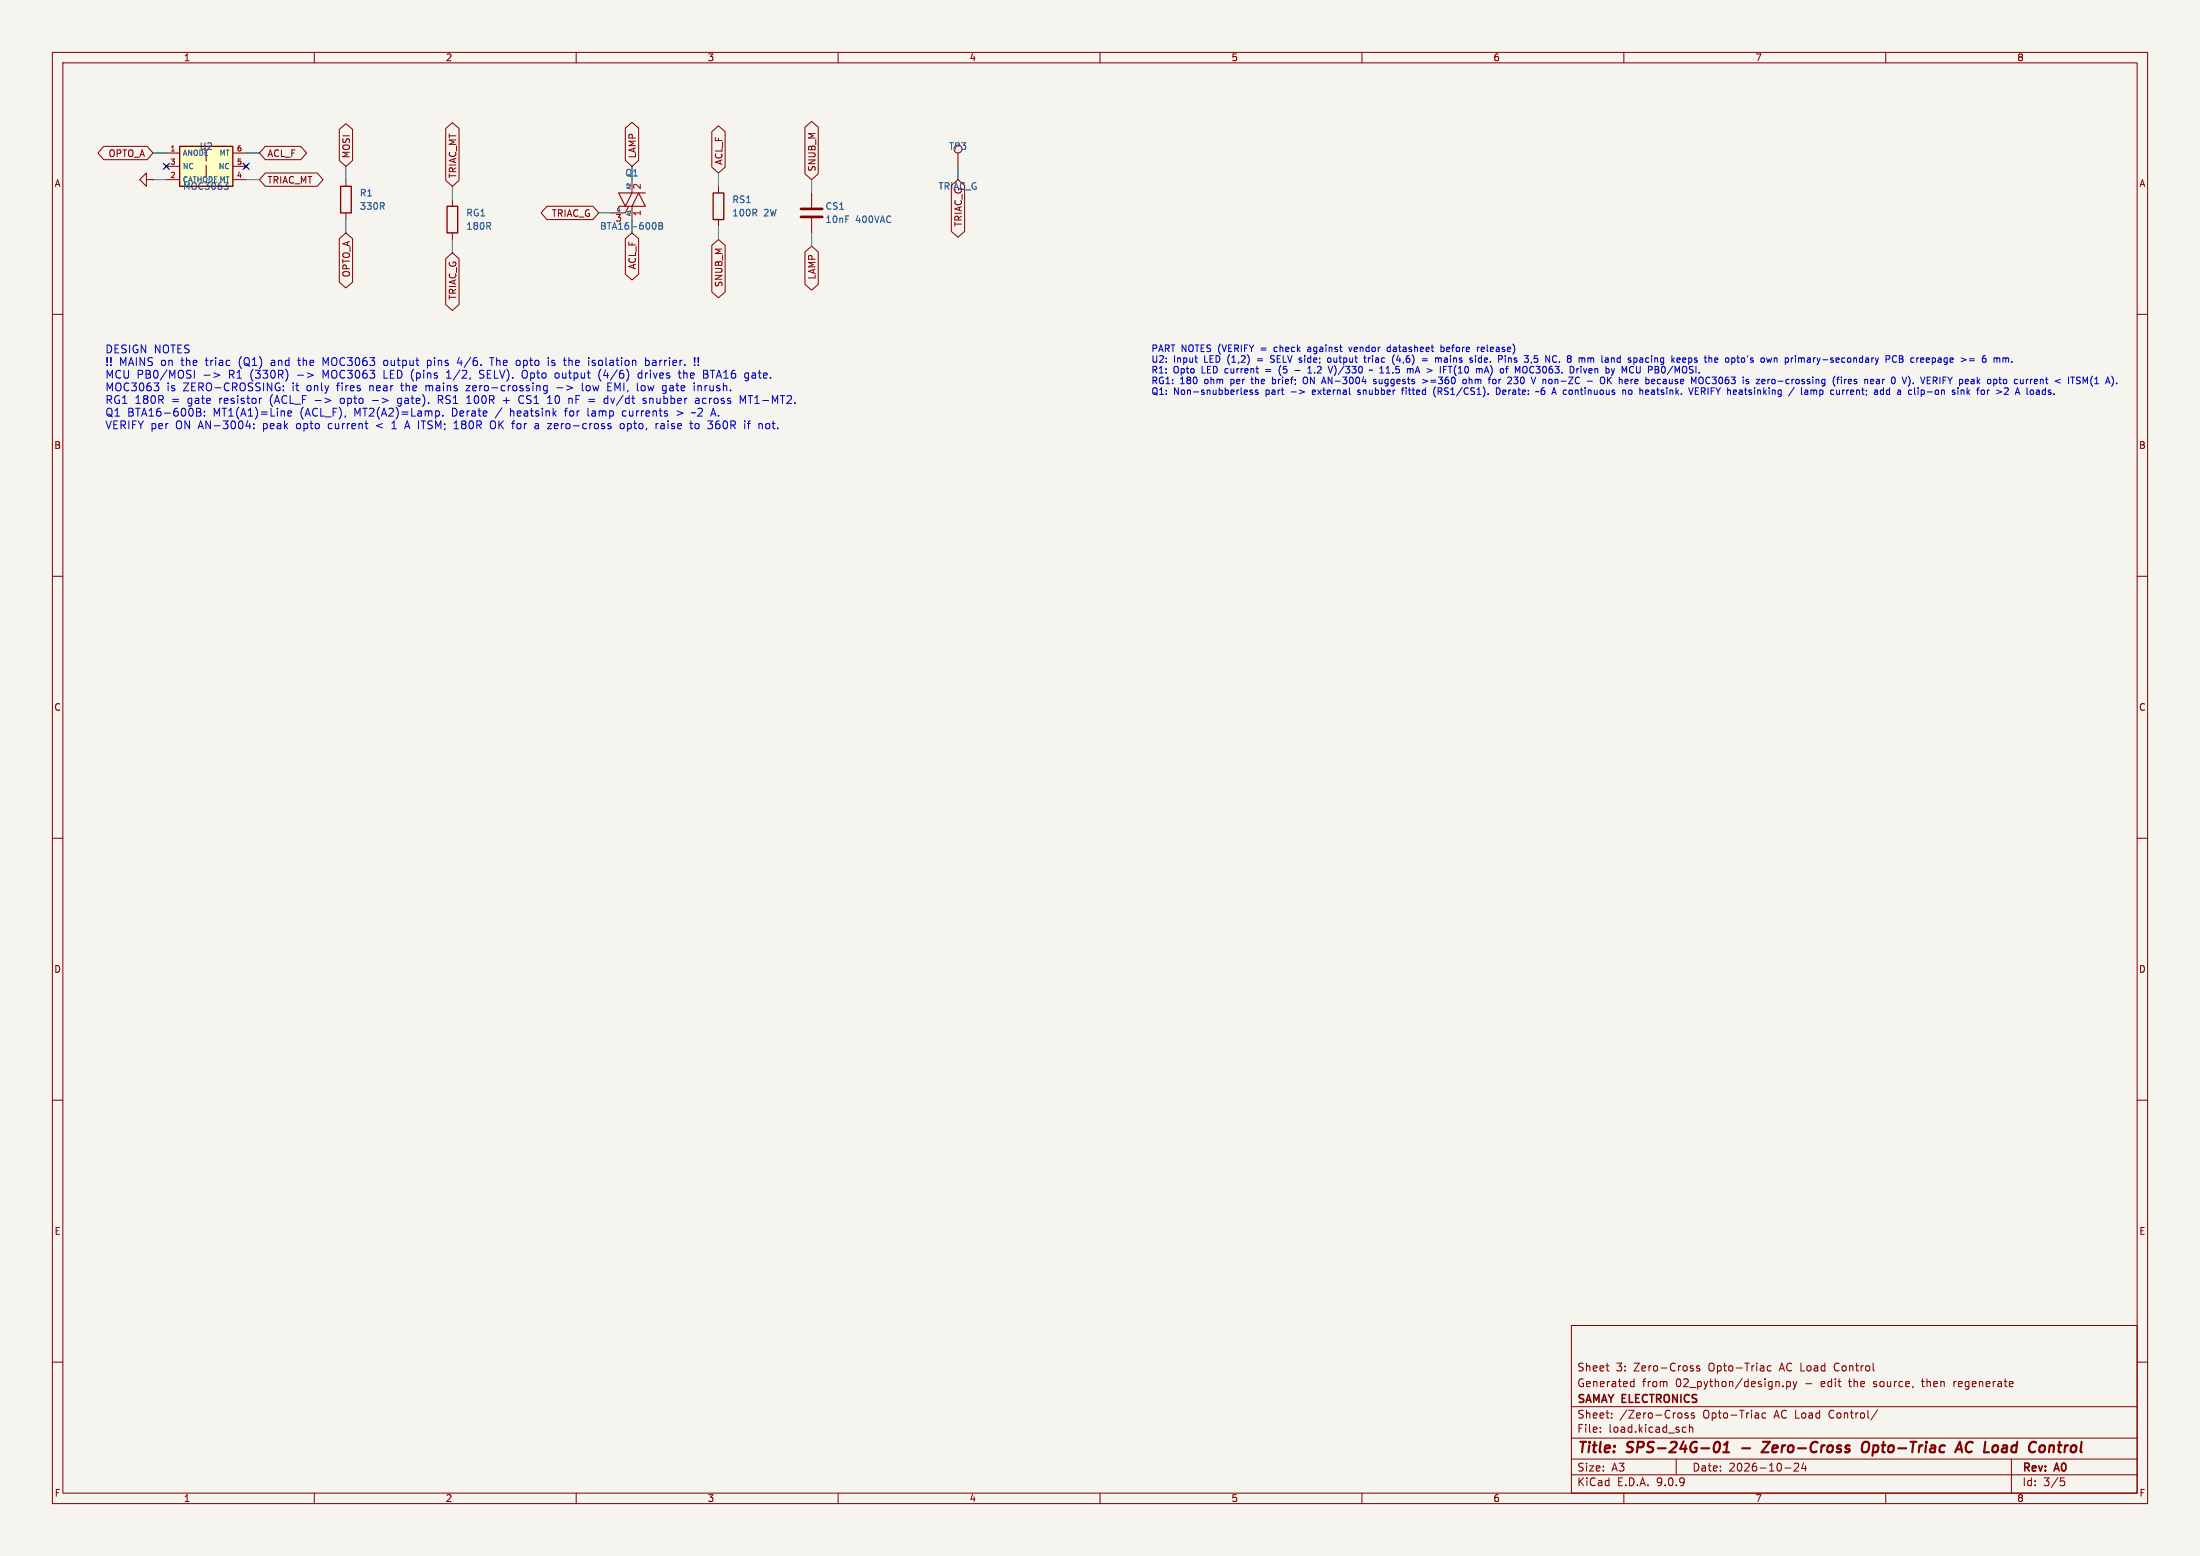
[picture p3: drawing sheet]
(kicad_sch
 (version 20250114)
 (generator "eeschema")
 (generator_version "9.0")
 (paper "A3")
 (title_block
  (title "SPS-24G-01 - Zero-Cross Opto-Triac AC Load Control")
  (date "2026-10-24")
  (rev "A0")
  (company "SAMAY ELECTRONICS")
  (comment 1 "Generated from 02_python/design.py - edit the source, then regenerate")
  (comment 2 "Sheet 3: Zero-Cross Opto-Triac AC Load Control"))
 (lib_symbols
  (symbol
   "bps:MOC3063" (exclude_from_sim no) (in_bom yes) (on_board yes)
   (property
    "Reference"
    "U" (at 0 5.08 0) (effects (font (size 1.27 1.27))))
   (property
    "Value"
    "MOC3063" (at 0 -5.08 0) (effects (font (size 1.27 1.27))))
   (property
    "Footprint"
    "Package_DIP:DIP-6_W7.62mm" (at 0 0 0) (effects (font (size 1.27 1.27)) (hide yes)))
   (property
    "Datasheet"
    "https://www.onsemi.com/pdf/datasheet/moc3061m-d.pdf" (at 0 0 0) (effects (font (size 1.27 1.27)) (hide yes)))
   (property
    "Description"
    "Zero-cross opto-triac driver, 600 V, 7.5 kVrms isolation, DIP-6" (at 0 0 0) (effects (font (size 1.27 1.27)) (hide yes)))
   (symbol
    "MOC3063_0_1"
    (rectangle (start -5.08 3.81) (end 5.08 -3.81) (stroke (width 0.254) (type default)) (fill (type background)))
    (polyline (pts (xy 0 3.21) (xy 0 -3.21)) (stroke (width 0.2) (type dash)) (fill (type none))))
   (symbol
    "MOC3063_1_1"
    (pin
    passive
    line (at -7.62 2.54 0) (length 2.54) (name
    "ANODE" (effects (font (size 1.016 1.016)))) (number
    "1" (effects (font (size 1.016 1.016)))))
    (pin
    passive
    line (at -7.62 -2.54 0) (length 2.54) (name
    "CATHODE" (effects (font (size 1.016 1.016)))) (number
    "2" (effects (font (size 1.016 1.016)))))
    (pin
    passive
    line (at 7.62 2.54 180) (length 2.54) (name
    "MT" (effects (font (size 1.016 1.016)))) (number
    "6" (effects (font (size 1.016 1.016)))))
    (pin
    passive
    line (at 7.62 -2.54 180) (length 2.54) (name
    "MT" (effects (font (size 1.016 1.016)))) (number
    "4" (effects (font (size 1.016 1.016)))))
    (pin
    no_connect
    line (at -7.62 0 0) (length 2.54) (name
    "NC" (effects (font (size 1.016 1.016)))) (number
    "3" (effects (font (size 1.016 1.016)))))
    (pin
    no_connect
    line (at 7.62 0 180) (length 2.54) (name
    "NC" (effects (font (size 1.016 1.016)))) (number
    "5" (effects (font (size 1.016 1.016)))))))
  (symbol
   "power:GND"
   (power)
   (pin_numbers (hide yes))
   (pin_names
    (offset 0) (hide yes)) (exclude_from_sim no) (in_bom yes) (on_board yes)
   (property
    "Reference"
    "#PWR" (at 0 -6.35 0) (effects (font (size 1.27 1.27)) (hide yes)))
   (property
    "Value"
    "GND" (at 0 -3.81 0) (effects (font (size 1.27 1.27))))
   (property
    "Footprint"
    "" (at 0 0 0) (effects (font (size 1.27 1.27)) (hide yes)))
   (property
    "Datasheet"
    "" (at 0 0 0) (effects (font (size 1.27 1.27)) (hide yes)))
   (property
    "Description"
    "Power symbol creates a global label with name \"GND\" , ground" (at 0 0 0) (effects (font (size 1.27 1.27)) (hide yes)))
   (property
    "ki_keywords"
    "global power" (at 0 0 0) (effects (font (size 1.27 1.27)) (hide yes)))
   (symbol
    "GND_0_1"
    (polyline (pts (xy 0 0) (xy 0 -1.27) (xy 1.27 -1.27) (xy 0 -2.54) (xy -1.27 -1.27) (xy 0 -1.27)) (stroke (width 0) (type default)) (fill (type none))))
   (symbol
    "GND_1_1"
    (pin
    power_in
    line (at 0 0 270) (length 0) (name
    "~" (effects (font (size 1.27 1.27)))) (number
    "1" (effects (font (size 1.27 1.27))))))
   (embedded_fonts no))
  (symbol
   "Device:R"
   (pin_numbers (hide yes))
   (pin_names
    (offset 0)) (exclude_from_sim no) (in_bom yes) (on_board yes)
   (property
    "Reference"
    "R" (at 2.032 0 90) (effects (font (size 1.27 1.27))))
   (property
    "Value"
    "R" (at 0 0 90) (effects (font (size 1.27 1.27))))
   (property
    "Footprint"
    "" (at -1.778 0 90) (effects (font (size 1.27 1.27)) (hide yes)))
   (property
    "Datasheet"
    "~" (at 0 0 0) (effects (font (size 1.27 1.27)) (hide yes)))
   (property
    "Description"
    "Resistor" (at 0 0 0) (effects (font (size 1.27 1.27)) (hide yes)))
   (property
    "ki_keywords"
    "R res resistor" (at 0 0 0) (effects (font (size 1.27 1.27)) (hide yes)))
   (property
    "ki_fp_filters"
    "R_*" (at 0 0 0) (effects (font (size 1.27 1.27)) (hide yes)))
   (symbol
    "R_0_1"
    (rectangle (start -1.016 -2.54) (end 1.016 2.54) (stroke (width 0.254) (type default)) (fill (type none))))
   (symbol
    "R_1_1"
    (pin
    passive
    line (at 0 3.81 270) (length 1.27) (name
    "~" (effects (font (size 1.27 1.27)))) (number
    "1" (effects (font (size 1.27 1.27)))))
    (pin
    passive
    line (at 0 -3.81 90) (length 1.27) (name
    "~" (effects (font (size 1.27 1.27)))) (number
    "2" (effects (font (size 1.27 1.27))))))
   (embedded_fonts no))
  (symbol
   "Triac_Thyristor:BTA16-600B"
   (pin_names
    (offset 0)) (exclude_from_sim no) (in_bom yes) (on_board yes)
   (property
    "Reference"
    "Q" (at 5.08 1.905 0) (effects (font (size 1.27 1.27)) (justify left)))
   (property
    "Value"
    "BTA16-600B" (at 5.08 0 0) (effects (font (size 1.27 1.27)) (justify left)))
   (property
    "Footprint"
    "Package_TO_SOT_THT:TO-220-3_Vertical" (at 5.08 -1.905 0) (effects (font (size 1.27 1.27)
    (italic yes)) (justify left) (hide yes)))
   (property
    "Datasheet"
    "https://www.st.com/resource/en/datasheet/bta16.pdf" (at 0 0 0) (effects (font (size 1.27 1.27)) (justify left) (hide yes)))
   (property
    "Description"
    "16A RMS, 600V Off-State Voltage, 50mA Sensitivity, Insulated, Triac, TO-220" (at 0 0 0) (effects (font (size 1.27 1.27)) (hide yes)))
   (property
    "ki_keywords"
    "Triac" (at 0 0 0) (effects (font (size 1.27 1.27)) (hide yes)))
   (property
    "ki_fp_filters"
    "TO?220*" (at 0 0 0) (effects (font (size 1.27 1.27)) (hide yes)))
   (symbol
    "BTA16-600B_0_1"
    (polyline (pts (xy -2.54 1.27) (xy 2.54 1.27)) (stroke (width 0.2032) (type default)) (fill (type none)))
    (polyline (pts (xy -2.54 1.27) (xy -1.27 -1.27) (xy 0 1.27)) (stroke (width 0.2032) (type default)) (fill (type none)))
    (polyline (pts (xy -2.54 -1.27) (xy 2.54 -1.27)) (stroke (width 0.2032) (type default)) (fill (type none)))
    (polyline (pts (xy -1.27 -2.54) (xy -0.635 -1.27)) (stroke (width 0) (type default)) (fill (type none)))
    (polyline (pts (xy 0 -1.27) (xy 1.27 1.27) (xy 2.54 -1.27)) (stroke (width 0.2032) (type default)) (fill (type none))))
   (symbol
    "BTA16-600B_1_1"
    (pin
    input
    line (at -3.81 -2.54 0) (length 2.54) (name
    "G" (effects (font (size 0.635 0.635)))) (number
    "3" (effects (font (size 1.27 1.27)))))
    (pin
    passive
    line (at 0 3.81 270) (length 2.54) (name
    "A2" (effects (font (size 0.635 0.635)))) (number
    "2" (effects (font (size 1.27 1.27)))))
    (pin
    passive
    line (at 0 -3.81 90) (length 2.54) (name
    "A1" (effects (font (size 0.635 0.635)))) (number
    "1" (effects (font (size 1.27 1.27))))))
   (embedded_fonts no))
  (symbol
   "Device:C"
   (pin_numbers (hide yes))
   (pin_names
    (offset 0.254)) (exclude_from_sim no) (in_bom yes) (on_board yes)
   (property
    "Reference"
    "C" (at 0.635 2.54 0) (effects (font (size 1.27 1.27)) (justify left)))
   (property
    "Value"
    "C" (at 0.635 -2.54 0) (effects (font (size 1.27 1.27)) (justify left)))
   (property
    "Footprint"
    "" (at 0.9652 -3.81 0) (effects (font (size 1.27 1.27)) (hide yes)))
   (property
    "Datasheet"
    "~" (at 0 0 0) (effects (font (size 1.27 1.27)) (hide yes)))
   (property
    "Description"
    "Unpolarized capacitor" (at 0 0 0) (effects (font (size 1.27 1.27)) (hide yes)))
   (property
    "ki_keywords"
    "cap capacitor" (at 0 0 0) (effects (font (size 1.27 1.27)) (hide yes)))
   (property
    "ki_fp_filters"
    "C_*" (at 0 0 0) (effects (font (size 1.27 1.27)) (hide yes)))
   (symbol
    "C_0_1"
    (polyline (pts (xy -2.032 0.762) (xy 2.032 0.762)) (stroke (width 0.508) (type default)) (fill (type none)))
    (polyline (pts (xy -2.032 -0.762) (xy 2.032 -0.762)) (stroke (width 0.508) (type default)) (fill (type none))))
   (symbol
    "C_1_1"
    (pin
    passive
    line (at 0 3.81 270) (length 2.794) (name
    "~" (effects (font (size 1.27 1.27)))) (number
    "1" (effects (font (size 1.27 1.27)))))
    (pin
    passive
    line (at 0 -3.81 90) (length 2.794) (name
    "~" (effects (font (size 1.27 1.27)))) (number
    "2" (effects (font (size 1.27 1.27))))))
   (embedded_fonts no))
  (symbol
   "Connector:TestPoint"
   (pin_numbers (hide yes))
   (pin_names
    (offset 0.762) (hide yes)) (exclude_from_sim no) (in_bom yes) (on_board yes)
   (property
    "Reference"
    "TP" (at 0 6.858 0) (effects (font (size 1.27 1.27))))
   (property
    "Value"
    "TestPoint" (at 0 5.08 0) (effects (font (size 1.27 1.27))))
   (property
    "Footprint"
    "" (at 5.08 0 0) (effects (font (size 1.27 1.27)) (hide yes)))
   (property
    "Datasheet"
    "~" (at 5.08 0 0) (effects (font (size 1.27 1.27)) (hide yes)))
   (property
    "Description"
    "test point" (at 0 0 0) (effects (font (size 1.27 1.27)) (hide yes)))
   (property
    "ki_keywords"
    "test point tp" (at 0 0 0) (effects (font (size 1.27 1.27)) (hide yes)))
   (property
    "ki_fp_filters"
    "Pin* Test*" (at 0 0 0) (effects (font (size 1.27 1.27)) (hide yes)))
   (symbol
    "TestPoint_0_1"
    (circle (center 0 3.302) (radius 0.762) (stroke (width 0) (type default)) (fill (type none))))
   (symbol
    "TestPoint_1_1"
    (pin
    passive
    line (at 0 0 90) (length 2.54) (name
    "1" (effects (font (size 1.27 1.27)))) (number
    "1" (effects (font (size 1.27 1.27))))))
   (embedded_fonts no)))
 (symbol
  (lib_id "bps:MOC3063")
  (at 39.37 31.75 0)
  (unit 1)
  (exclude_from_sim no)
  (in_bom yes)
  (on_board yes)
  (dnp no)
  (property
   "Reference"
   "U2" (at 39.37 27.94 0) (effects (font (size 1.27 1.27))))
  (property
   "Value"
   "MOC3063" (at 39.37 35.56 0) (effects (font (size 1.27 1.27))))
  (property
   "Footprint"
   "Package_DIP:SMDIP-6_W9.53mm_Clearance8mm" (at 39.37 31.75 0) (effects (font (size 1.27 1.27)) (hide yes)))
  (property
   "Datasheet"
   "https://www.onsemi.com/pdf/datasheet/moc3061m-d.pdf" (at 39.37 31.75 0) (effects (font (size 1.27 1.27)) (hide yes)))
  (property
   "Description"
   "Zero-cross opto-triac driver, SMD-DIP6 with 8 mm pad-row creepage, 7.5 kVrms isolation, Vdrm 600 V" (at 39.37 31.75 0) (effects (font (size 1.27 1.27)) (hide yes)))
  (property
   "MPN"
   "MOC3063SR2M (gull-wing SMD)" (at 39.37 31.75 0) (effects (font (size 1.27 1.27)) (hide yes)))
  (property
   "Manufacturer"
   "onsemi / Liteon" (at 39.37 31.75 0) (effects (font (size 1.27 1.27)) (hide yes)))
  (property
   "Note"
   "Input LED (1,2) = SELV side; output triac (4,6) = mains side. Pins 3,5 NC. 8 mm land spacing keeps the opto's own primary-secondary PCB creepage >= 6 mm." (at 39.37 31.75 0) (effects (font (size 1.27 1.27)) (hide yes)))
  (pin
   "1")
  (pin
   "2")
  (pin
   "6")
  (pin
   "4")
  (pin
   "3")
  (pin
   "5")
  (instances (project
    "bps_switch" (path
    "/ae9e4f14-9949-5765-bfd0-b48f9e079f88/fd9b4542-3992-5cdc-a46e-9628e02a7d53" (reference "U2") (unit 1)))))
 (wire
  (pts (xy 31.75 29.21) (xy 29.21 29.21))
  (stroke (width 0) (type default)))
 (global_label
  "OPTO_A"
  (shape bidirectional)
  (at 29.21 29.21 180)
  (fields_autoplaced yes)
  (effects (font (size 1.27 1.27)) (justify right))
  (property
   "Intersheetrefs"
   "${INTERSHEET_REFS}" (at 29.21 29.21 0) (effects (font (size 1.27 1.27)) (justify right) (hide yes))))
 (wire
  (pts (xy 31.75 34.29) (xy 29.21 34.29))
  (stroke (width 0) (type default)))
 (symbol
  (lib_id "power:GND")
  (at 29.21 34.29 270)
  (unit 1)
  (exclude_from_sim no)
  (in_bom yes)
  (on_board yes)
  (dnp no)
  (property
   "Reference"
   "#PWR004" (at 29.21 40.64 0) (effects (font (size 1.27 1.27)) (hide yes)))
  (property
   "Value"
   "GND" (at 29.21 38.1 0) (effects (font (size 1 1)) (hide yes)))
  (property
   "Footprint"
   "" (at 29.21 34.29 0) (effects (font (size 1.27 1.27)) (hide yes)))
  (property
   "Datasheet"
   "" (at 29.21 34.29 0) (effects (font (size 1.27 1.27)) (hide yes)))
  (property
   "Description"
   "" (at 29.21 34.29 0) (effects (font (size 1.27 1.27)) (hide yes)))
  (pin
   "1")
  (instances (project
    "bps_switch" (path
    "/ae9e4f14-9949-5765-bfd0-b48f9e079f88/fd9b4542-3992-5cdc-a46e-9628e02a7d53" (reference "#PWR004") (unit 1)))))
 (wire
  (pts (xy 46.99 29.21) (xy 49.53 29.21))
  (stroke (width 0) (type default)))
 (global_label
  "ACL_F"
  (shape bidirectional)
  (at 49.53 29.21 0)
  (fields_autoplaced yes)
  (effects (font (size 1.27 1.27)) (justify left))
  (property
   "Intersheetrefs"
   "${INTERSHEET_REFS}" (at 49.53 29.21 0) (effects (font (size 1.27 1.27)) (justify left) (hide yes))))
 (wire
  (pts (xy 46.99 34.29) (xy 49.53 34.29))
  (stroke (width 0) (type default)))
 (global_label
  "TRIAC_MT"
  (shape bidirectional)
  (at 49.53 34.29 0)
  (fields_autoplaced yes)
  (effects (font (size 1.27 1.27)) (justify left))
  (property
   "Intersheetrefs"
   "${INTERSHEET_REFS}" (at 49.53 34.29 0) (effects (font (size 1.27 1.27)) (justify left) (hide yes))))
 (no_connect
  (at 31.75 31.75))
 (no_connect
  (at 46.99 31.75))
 (symbol
  (lib_id "Device:R")
  (at 66.04 38.1 0)
  (unit 1)
  (exclude_from_sim no)
  (in_bom yes)
  (on_board yes)
  (dnp no)
  (property
   "Reference"
   "R1" (at 68.58 36.83 0) (effects (font (size 1.27 1.27)) (justify left)))
  (property
   "Value"
   "330R" (at 68.58 39.37 0) (effects (font (size 1.27 1.27)) (justify left)))
  (property
   "Footprint"
   "Resistor_SMD:R_0805_2012Metric" (at 66.04 38.1 0) (effects (font (size 1.27 1.27)) (hide yes)))
  (property
   "Datasheet"
   "~" (at 66.04 38.1 0) (effects (font (size 1.27 1.27)) (hide yes)))
  (property
   "Description"
   "Resistor" (at 66.04 38.1 0) (effects (font (size 1.27 1.27)) (hide yes)))
  (property
   "MPN"
   "0805 1% thick film" (at 66.04 38.1 0) (effects (font (size 1.27 1.27)) (hide yes)))
  (property
   "Manufacturer"
   "Yageo / Uniroyal" (at 66.04 38.1 0) (effects (font (size 1.27 1.27)) (hide yes)))
  (property
   "Note"
   "Opto LED current = (5 - 1.2 V)/330 ~ 11.5 mA > IFT(10 mA) of MOC3063. Driven by MCU PB0/MOSI." (at 66.04 38.1 0) (effects (font (size 1.27 1.27)) (hide yes)))
  (pin
   "1")
  (pin
   "2")
  (instances (project
    "bps_switch" (path
    "/ae9e4f14-9949-5765-bfd0-b48f9e079f88/fd9b4542-3992-5cdc-a46e-9628e02a7d53" (reference "R1") (unit 1)))))
 (wire
  (pts (xy 66.04 34.29) (xy 66.04 31.75))
  (stroke (width 0) (type default)))
 (global_label
  "MOSI"
  (shape bidirectional)
  (at 66.04 31.75 90)
  (fields_autoplaced yes)
  (effects (font (size 1.27 1.27)) (justify left))
  (property
   "Intersheetrefs"
   "${INTERSHEET_REFS}" (at 66.04 31.75 0) (effects (font (size 1.27 1.27)) (justify left) (hide yes))))
 (wire
  (pts (xy 66.04 41.91) (xy 66.04 44.45))
  (stroke (width 0) (type default)))
 (global_label
  "OPTO_A"
  (shape bidirectional)
  (at 66.04 44.45 270)
  (fields_autoplaced yes)
  (effects (font (size 1.27 1.27)) (justify right))
  (property
   "Intersheetrefs"
   "${INTERSHEET_REFS}" (at 66.04 44.45 0) (effects (font (size 1.27 1.27)) (justify right) (hide yes))))
 (symbol
  (lib_id "Device:R")
  (at 86.36 41.91 0)
  (unit 1)
  (exclude_from_sim no)
  (in_bom yes)
  (on_board yes)
  (dnp no)
  (property
   "Reference"
   "RG1" (at 88.9 40.64 0) (effects (font (size 1.27 1.27)) (justify left)))
  (property
   "Value"
   "180R" (at 88.9 43.18 0) (effects (font (size 1.27 1.27)) (justify left)))
  (property
   "Footprint"
   "Resistor_THT:R_Axial_DIN0207_L6.3mm_D2.5mm_P10.16mm_Horizontal" (at 86.36 41.91 0) (effects (font (size 1.27 1.27)) (hide yes)))
  (property
   "Datasheet"
   "~" (at 86.36 41.91 0) (effects (font (size 1.27 1.27)) (hide yes)))
  (property
   "Description"
   "Triac gate resistor (MOC3063 pin4 -> BTA16 gate)" (at 86.36 41.91 0) (effects (font (size 1.27 1.27)) (hide yes)))
  (property
   "MPN"
   "axial 0.5 W 350 V" (at 86.36 41.91 0) (effects (font (size 1.27 1.27)) (hide yes)))
  (property
   "Manufacturer"
   "Yageo" (at 86.36 41.91 0) (effects (font (size 1.27 1.27)) (hide yes)))
  (property
   "Note"
   "180 ohm per the brief; ON AN-3004 suggests >=360 ohm for 230 V non-ZC - OK here because MOC3063 is zero-crossing (fires near 0 V). VERIFY peak opto current < ITSM(1 A)." (at 86.36 41.91 0) (effects (font (size 1.27 1.27)) (hide yes)))
  (pin
   "1")
  (pin
   "2")
  (instances (project
    "bps_switch" (path
    "/ae9e4f14-9949-5765-bfd0-b48f9e079f88/fd9b4542-3992-5cdc-a46e-9628e02a7d53" (reference "RG1") (unit 1)))))
 (wire
  (pts (xy 86.36 38.1) (xy 86.36 35.56))
  (stroke (width 0) (type default)))
 (global_label
  "TRIAC_MT"
  (shape bidirectional)
  (at 86.36 35.56 90)
  (fields_autoplaced yes)
  (effects (font (size 1.27 1.27)) (justify left))
  (property
   "Intersheetrefs"
   "${INTERSHEET_REFS}" (at 86.36 35.56 0) (effects (font (size 1.27 1.27)) (justify left) (hide yes))))
 (wire
  (pts (xy 86.36 45.72) (xy 86.36 48.26))
  (stroke (width 0) (type default)))
 (global_label
  "TRIAC_G"
  (shape bidirectional)
  (at 86.36 48.26 270)
  (fields_autoplaced yes)
  (effects (font (size 1.27 1.27)) (justify right))
  (property
   "Intersheetrefs"
   "${INTERSHEET_REFS}" (at 86.36 48.26 0) (effects (font (size 1.27 1.27)) (justify right) (hide yes))))
 (symbol
  (lib_id "Triac_Thyristor:BTA16-600B")
  (at 120.65 38.1 0)
  (unit 1)
  (exclude_from_sim no)
  (in_bom yes)
  (on_board yes)
  (dnp no)
  (property
   "Reference"
   "Q1" (at 120.65 33.02 0) (effects (font (size 1.27 1.27))))
  (property
   "Value"
   "BTA16-600B" (at 120.65 43.18 0) (effects (font (size 1.27 1.27))))
  (property
   "Footprint"
   "Package_TO_SOT_THT:TO-220-3_Vertical" (at 120.65 38.1 0) (effects (font (size 1.27 1.27)) (hide yes)))
  (property
   "Datasheet"
   "https://www.st.com/resource/en/datasheet/bta16.pdf" (at 120.65 38.1 0) (effects (font (size 1.27 1.27)) (hide yes)))
  (property
   "Description"
   "Triac 16 A / 600 V, isolated tab TO-220. MT1(A1)=Line, MT2(A2)=Lamp, Gate from MOC3063." (at 120.65 38.1 0) (effects (font (size 1.27 1.27)) (hide yes)))
  (property
   "MPN"
   "BTA16-600B" (at 120.65 38.1 0) (effects (font (size 1.27 1.27)) (hide yes)))
  (property
   "Manufacturer"
   "STMicroelectronics" (at 120.65 38.1 0) (effects (font (size 1.27 1.27)) (hide yes)))
  (property
   "Note"
   "Non-snubberless part -> external snubber fitted (RS1/CS1). Derate: ~6 A continuous no heatsink. VERIFY heatsinking / lamp current; add a clip-on sink for >2 A loads." (at 120.65 38.1 0) (effects (font (size 1.27 1.27)) (hide yes)))
  (pin
   "3")
  (pin
   "2")
  (pin
   "1")
  (instances (project
    "bps_switch" (path
    "/ae9e4f14-9949-5765-bfd0-b48f9e079f88/fd9b4542-3992-5cdc-a46e-9628e02a7d53" (reference "Q1") (unit 1)))))
 (wire
  (pts (xy 116.84 40.64) (xy 114.3 40.64))
  (stroke (width 0) (type default)))
 (global_label
  "TRIAC_G"
  (shape bidirectional)
  (at 114.3 40.64 180)
  (fields_autoplaced yes)
  (effects (font (size 1.27 1.27)) (justify right))
  (property
   "Intersheetrefs"
   "${INTERSHEET_REFS}" (at 114.3 40.64 0) (effects (font (size 1.27 1.27)) (justify right) (hide yes))))
 (wire
  (pts (xy 120.65 34.29) (xy 120.65 31.75))
  (stroke (width 0) (type default)))
 (global_label
  "LAMP"
  (shape bidirectional)
  (at 120.65 31.75 90)
  (fields_autoplaced yes)
  (effects (font (size 1.27 1.27)) (justify left))
  (property
   "Intersheetrefs"
   "${INTERSHEET_REFS}" (at 120.65 31.75 0) (effects (font (size 1.27 1.27)) (justify left) (hide yes))))
 (wire
  (pts (xy 120.65 41.91) (xy 120.65 44.45))
  (stroke (width 0) (type default)))
 (global_label
  "ACL_F"
  (shape bidirectional)
  (at 120.65 44.45 270)
  (fields_autoplaced yes)
  (effects (font (size 1.27 1.27)) (justify right))
  (property
   "Intersheetrefs"
   "${INTERSHEET_REFS}" (at 120.65 44.45 0) (effects (font (size 1.27 1.27)) (justify right) (hide yes))))
 (symbol
  (lib_id "Device:R")
  (at 137.16 39.37 0)
  (unit 1)
  (exclude_from_sim no)
  (in_bom yes)
  (on_board yes)
  (dnp no)
  (property
   "Reference"
   "RS1" (at 139.7 38.1 0) (effects (font (size 1.27 1.27)) (justify left)))
  (property
   "Value"
   "100R 2W" (at 139.7 40.64 0) (effects (font (size 1.27 1.27)) (justify left)))
  (property
   "Footprint"
   "Resistor_THT:R_Axial_DIN0411_L9.9mm_D3.6mm_P15.24mm_Horizontal" (at 137.16 39.37 0) (effects (font (size 1.27 1.27)) (hide yes)))
  (property
   "Datasheet"
   "~" (at 137.16 39.37 0) (effects (font (size 1.27 1.27)) (hide yes)))
  (property
   "Description"
   "Snubber resistor (dv/dt)" (at 137.16 39.37 0) (effects (font (size 1.27 1.27)) (hide yes)))
  (property
   "MPN"
   "axial 2 W MO 350 V" (at 137.16 39.37 0) (effects (font (size 1.27 1.27)) (hide yes)))
  (property
   "Manufacturer"
   "Vishay" (at 137.16 39.37 0) (effects (font (size 1.27 1.27)) (hide yes)))
  (pin
   "1")
  (pin
   "2")
  (instances (project
    "bps_switch" (path
    "/ae9e4f14-9949-5765-bfd0-b48f9e079f88/fd9b4542-3992-5cdc-a46e-9628e02a7d53" (reference "RS1") (unit 1)))))
 (wire
  (pts (xy 137.16 35.56) (xy 137.16 33.02))
  (stroke (width 0) (type default)))
 (global_label
  "ACL_F"
  (shape bidirectional)
  (at 137.16 33.02 90)
  (fields_autoplaced yes)
  (effects (font (size 1.27 1.27)) (justify left))
  (property
   "Intersheetrefs"
   "${INTERSHEET_REFS}" (at 137.16 33.02 0) (effects (font (size 1.27 1.27)) (justify left) (hide yes))))
 (wire
  (pts (xy 137.16 43.18) (xy 137.16 45.72))
  (stroke (width 0) (type default)))
 (global_label
  "SNUB_M"
  (shape bidirectional)
  (at 137.16 45.72 270)
  (fields_autoplaced yes)
  (effects (font (size 1.27 1.27)) (justify right))
  (property
   "Intersheetrefs"
   "${INTERSHEET_REFS}" (at 137.16 45.72 0) (effects (font (size 1.27 1.27)) (justify right) (hide yes))))
 (symbol
  (lib_id "Device:C")
  (at 154.94 40.64 0)
  (unit 1)
  (exclude_from_sim no)
  (in_bom yes)
  (on_board yes)
  (dnp no)
  (property
   "Reference"
   "CS1" (at 157.48 39.37 0) (effects (font (size 1.27 1.27)) (justify left)))
  (property
   "Value"
   "10nF 400VAC" (at 157.48 41.91 0) (effects (font (size 1.27 1.27)) (justify left)))
  (property
   "Footprint"
   "Capacitor_THT:C_Rect_L10.0mm_W4.0mm_P7.50mm_FKS3_FKP3" (at 154.94 40.64 0) (effects (font (size 1.27 1.27)) (hide yes)))
  (property
   "Datasheet"
   "~" (at 154.94 40.64 0) (effects (font (size 1.27 1.27)) (hide yes)))
  (property
   "Description"
   "Snubber cap across the triac (with RS1): dv/dt suppression" (at 154.94 40.64 0) (effects (font (size 1.27 1.27)) (hide yes)))
  (property
   "MPN"
   "10 nF 400 VAC X1 film (e.g. BFC233820103)" (at 154.94 40.64 0) (effects (font (size 1.27 1.27)) (hide yes)))
  (property
   "Manufacturer"
   "Vishay / KEMET" (at 154.94 40.64 0) (effects (font (size 1.27 1.27)) (hide yes)))
  (pin
   "1")
  (pin
   "2")
  (instances (project
    "bps_switch" (path
    "/ae9e4f14-9949-5765-bfd0-b48f9e079f88/fd9b4542-3992-5cdc-a46e-9628e02a7d53" (reference "CS1") (unit 1)))))
 (wire
  (pts (xy 154.94 36.83) (xy 154.94 34.29))
  (stroke (width 0) (type default)))
 (global_label
  "SNUB_M"
  (shape bidirectional)
  (at 154.94 34.29 90)
  (fields_autoplaced yes)
  (effects (font (size 1.27 1.27)) (justify left))
  (property
   "Intersheetrefs"
   "${INTERSHEET_REFS}" (at 154.94 34.29 0) (effects (font (size 1.27 1.27)) (justify left) (hide yes))))
 (wire
  (pts (xy 154.94 44.45) (xy 154.94 46.99))
  (stroke (width 0) (type default)))
 (global_label
  "LAMP"
  (shape bidirectional)
  (at 154.94 46.99 270)
  (fields_autoplaced yes)
  (effects (font (size 1.27 1.27)) (justify right))
  (property
   "Intersheetrefs"
   "${INTERSHEET_REFS}" (at 154.94 46.99 0) (effects (font (size 1.27 1.27)) (justify right) (hide yes))))
 (symbol
  (lib_id "Connector:TestPoint")
  (at 182.88 31.75 0)
  (unit 1)
  (exclude_from_sim no)
  (in_bom no)
  (on_board yes)
  (dnp no)
  (property
   "Reference"
   "TP3" (at 182.88 27.94 0) (effects (font (size 1.27 1.27))))
  (property
   "Value"
   "TRIAC_G" (at 182.88 35.56 0) (effects (font (size 1.27 1.27))))
  (property
   "Footprint"
   "TestPoint:TestPoint_Pad_D1.5mm" (at 182.88 31.75 0) (effects (font (size 1.27 1.27)) (hide yes)))
  (property
   "Datasheet"
   "~" (at 182.88 31.75 0) (effects (font (size 1.27 1.27)) (hide yes)))
  (property
   "Description"
   "test point" (at 182.88 31.75 0) (effects (font (size 1.27 1.27)) (hide yes)))
  (property
   "MPN"
   "Test pad 1.5 mm (no part)" (at 182.88 31.75 0) (effects (font (size 1.27 1.27)) (hide yes)))
  (property
   "Manufacturer"
   "" (at 182.88 31.75 0) (effects (font (size 1.27 1.27)) (hide yes)))
  (pin
   "1")
  (instances (project
    "bps_switch" (path
    "/ae9e4f14-9949-5765-bfd0-b48f9e079f88/fd9b4542-3992-5cdc-a46e-9628e02a7d53" (reference "TP3") (unit 1)))))
 (wire
  (pts (xy 182.88 31.75) (xy 182.88 34.29))
  (stroke (width 0) (type default)))
 (global_label
  "TRIAC_G"
  (shape bidirectional)
  (at 182.88 34.29 270)
  (fields_autoplaced yes)
  (effects (font (size 1.27 1.27)) (justify right))
  (property
   "Intersheetrefs"
   "${INTERSHEET_REFS}" (at 182.88 34.29 0) (effects (font (size 1.27 1.27)) (justify right) (hide yes))))
 (text
  "DESIGN NOTES\n!! MAINS on the triac (Q1) and the MOC3063 output pins 4/6. The opto is the isolation barrier. !!\nMCU PB0/MOSI -> R1 (330R) -> MOC3063 LED (pins 1/2, SELV). Opto output (4/6) drives the BTA16 gate.\nMOC3063 is ZERO-CROSSING: it only fires near the mains zero-crossing -> low EMI, low gate inrush.\nRG1 180R = gate resistor (ACL_F -> opto -> gate). RS1 100R + CS1 10 nF = dv/dt snubber across MT1-MT2.\nQ1 BTA16-600B: MT1(A1)=Line (ACL_F), MT2(A2)=Lamp. Derate / heatsink for lamp currents > ~2 A.\nVERIFY per ON AN-3004: peak opto current < 1 A ITSM; 180R OK for a zero-cross opto, raise to 360R if not."
  (exclude_from_sim no)
  (at 20 66.04 0)
  (effects (font (size 1.5 1.5)) (justify left top)))
 (text
  "PART NOTES (VERIFY = check against vendor datasheet before release)\nU2: Input LED (1,2) = SELV side; output triac (4,6) = mains side. Pins 3,5 NC. 8 mm land spacing keeps the opto's own primary-secondary PCB creepage >= 6 mm.\nR1: Opto LED current = (5 - 1.2 V)/330 ~ 11.5 mA > IFT(10 mA) of MOC3063. Driven by MCU PB0/MOSI.\nRG1: 180 ohm per the brief; ON AN-3004 suggests >=360 ohm for 230 V non-ZC - OK here because MOC3063 is zero-crossing (fires near 0 V). VERIFY peak opto current < ITSM(1 A).\nQ1: Non-snubberless part -> external snubber fitted (RS1/CS1). Derate: ~6 A continuous no heatsink. VERIFY heatsinking / lamp current; add a clip-on sink for >2 A loads."
  (exclude_from_sim no)
  (at 219.71 66.04 0)
  (effects (font (size 1.27 1.27)) (justify left top))))
